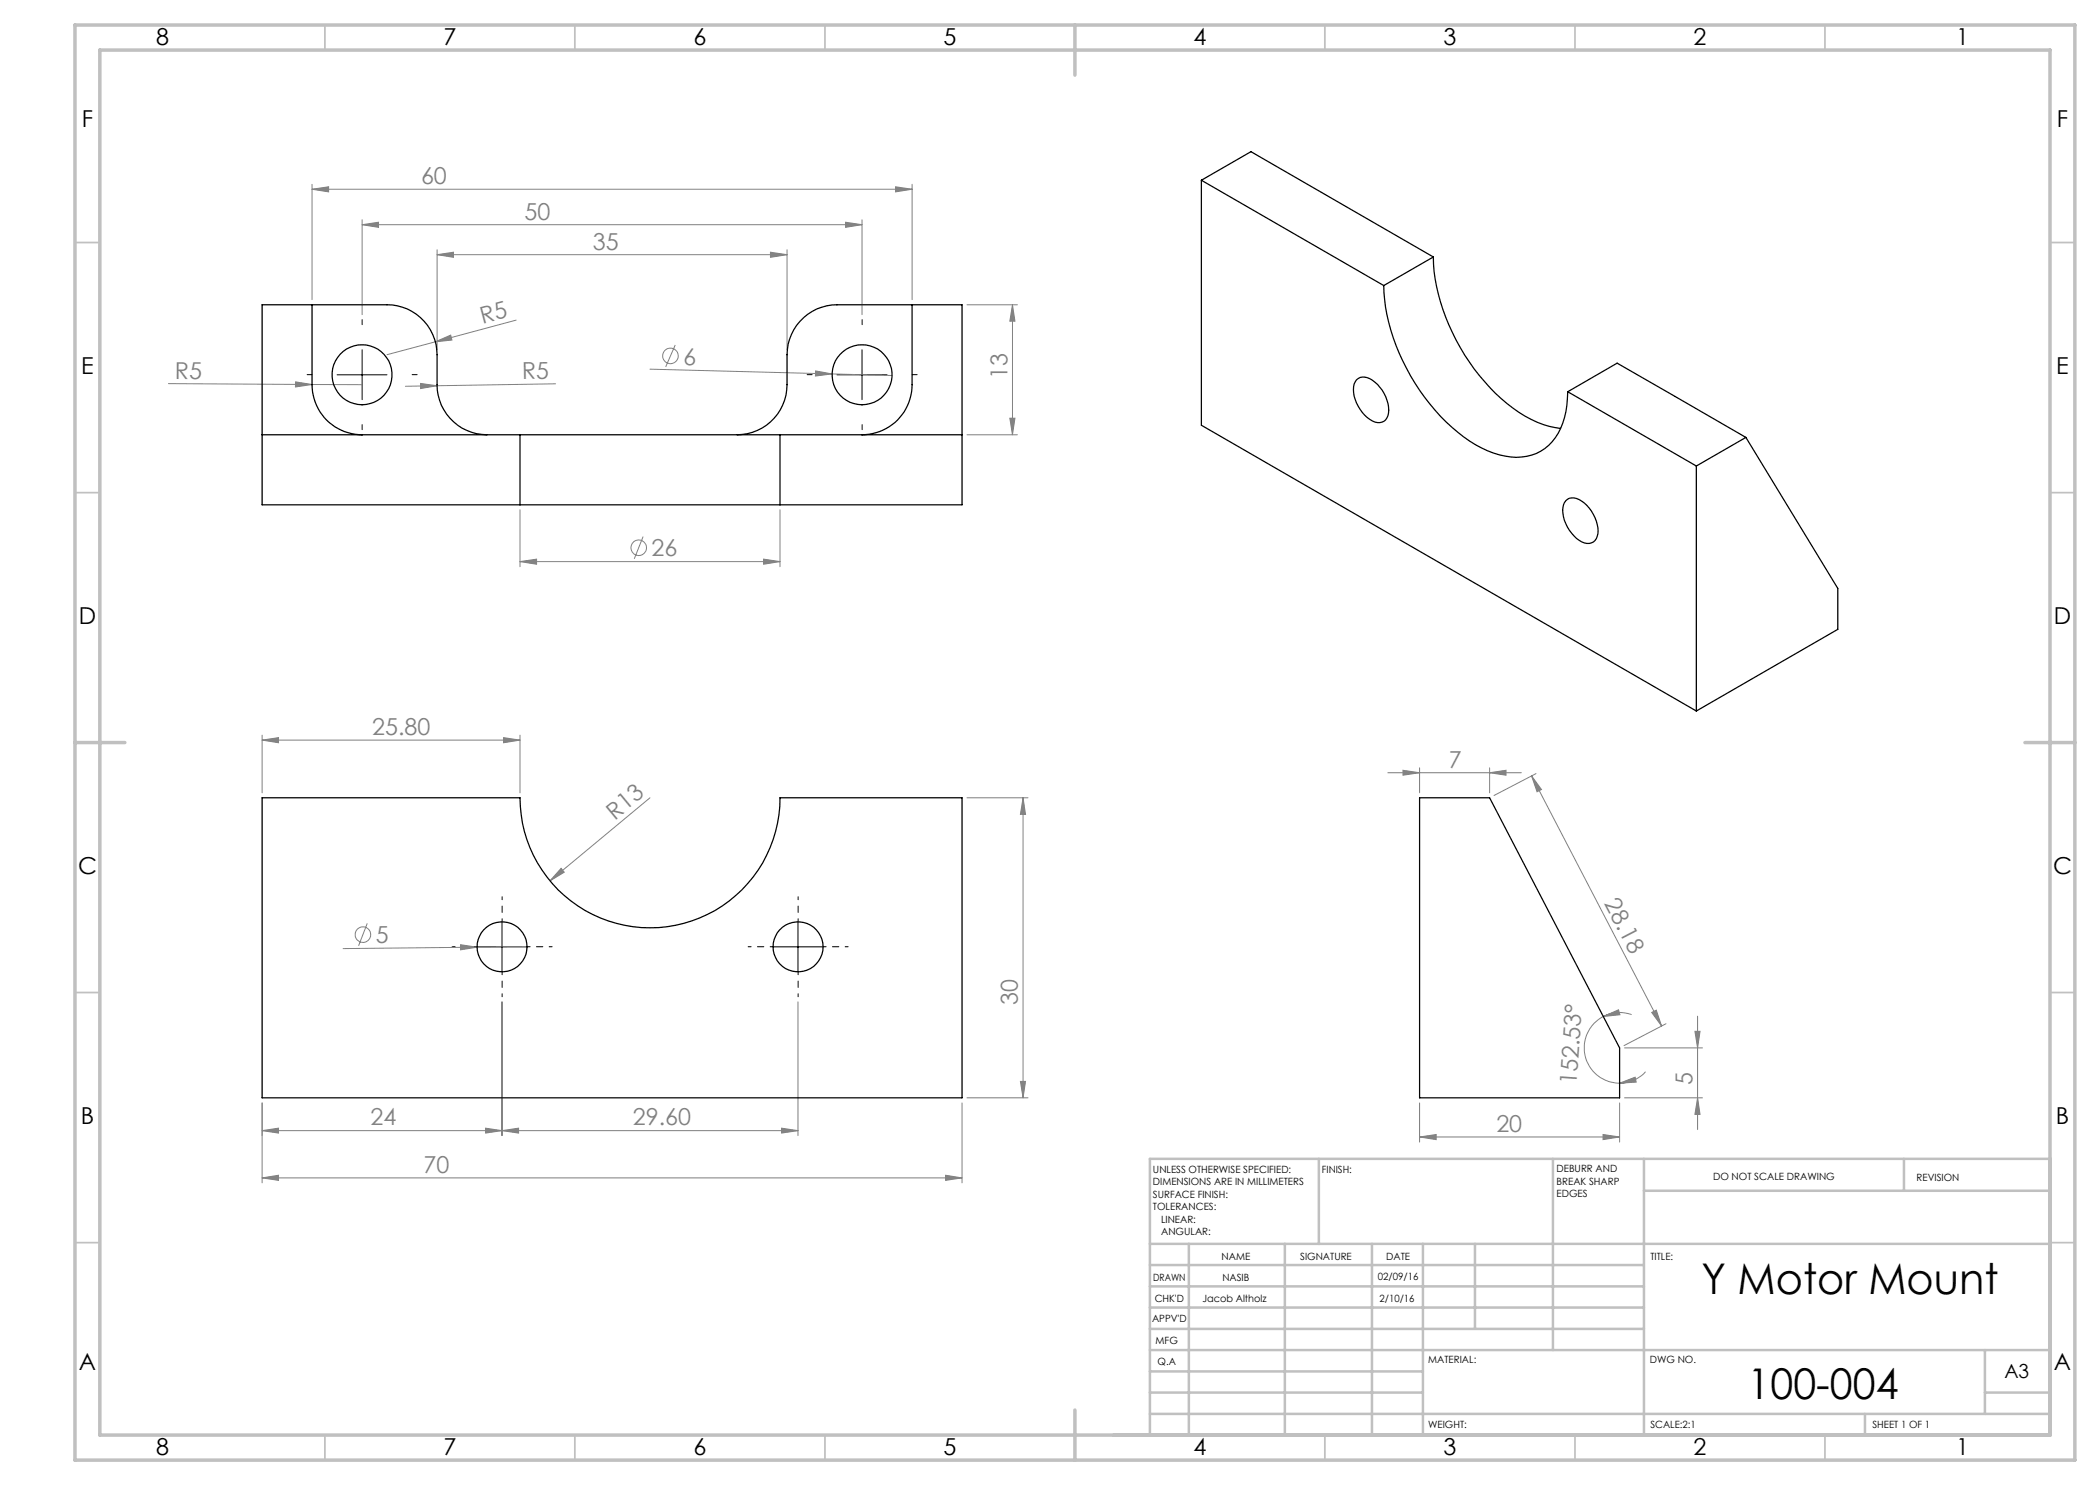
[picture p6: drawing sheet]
<svg xmlns="http://www.w3.org/2000/svg" width="420mm" height="297mm" viewBox="0 0 420 297" stroke-linecap="round" stroke-linejoin="round" font-family="sans-serif">
<g fill="none" stroke="#808080" stroke-width=".2">
<path d="M62.4 37.8l3.3-.4v1zM62.4 36.9v23M62.4 37.8h120M179.1 37.4l3.3 .4-3.3 .6zM182.4 36.9v23M72.4 44.9l3.3-.5v1.1zM72.4 44v18.9M72.4 44.9h100M87.4 50.9l3.3-.5v1.1zM87.4 49.9v20.1M87.4 50.9h70M154.1 50.4l3.3 .5-3.3 .6z"/>
<path d="M157.4 49.9v20.1M169.1 44.4l3.3 .5-3.3 .6zM172.4 44v18.9M33.7 76.7l28.7 .2M59.1 76.4l3.3 .5-3.3 .5zM62.4 76.9h10M62.5 75.9h-.1M84.1 76.7l3.3 .4-3.3 .6zM87.1 68.4l3-1.4 .3 1zM87.4 77.1l-6.3 .2M103.2 64l-25.8 6.9M111.1 76.8l-23.7 .3"/>
<path d="M130 73.8l36.4 1M135 69l-1.9 4.4M163.1 74.2l3.3 .6-3.3 .4zM166.4 74.8l12 .3M193.4 61h10.1M202.5 61l.5 3.2h-1zM202.5 61v26M193.4 87h10.1M202 83.6h1l-.5 3.4zM104 112.3l3.3-.5v1.1zM104 101.9v11.4M104 112.3h52"/>
<path d="M128.6 107.3l-1.7 4.5M152.7 111.8l3.3 .5-3.3 .6zM156 101.9v11.4M52.4 148l3.3-.5v1.1zM52.4 147v11.6M52.4 148h51.6M100.7 147.5l3.3 .5-3.3 .6zM104 147v11.6M130 159.6l-20 16.6M193.4 159.6h12.2M204.6 159.6l.5 3.3h-1zM204.6 159.6v60"/>
<path d="M277.6 154.5h26.7M280.6 154.1l3.3 .4-3.3 .5zM283.9 153.6v5M297.9 154.5l3.3-.4v.9zM297.9 153.6v5M306.3 155.2l2 2.7-.9 .5zM306.3 155.2l26 50M307.2 154.7l-8.4 4.4M112.2 173.7l.7 .7-2.9 1.8zM73.4 184.7l-1.7 4.5M92.1 188.9l3.3 .5-3.3 .6zM95.4 189.4l-26.8 .3"/>
<path d="M105.4 189.3l-10 .1M100.4 200.4v26.7M159.6 200.4v26.7M193.4 219.6h12.2M204.1 216.3h1l-.5 3.3zM320.6 203.3l3.1-1.3 .3 .9zM320.6 203.3a7.1 7.1 0 0 0-3.6 8 7.1 7.1 0 0 0 6.9 5.3M323.9 216.6l3.1-1.2 .2 1zM324.9 219.6h15.6M324.9 209.6h15.6M326.3 202.9a7.4 7.4 0 0 0-5.7 .4M329.1 214.3a7 7 0 0 1-5.2 2.3"/>
<path d="M330.3 202.5l1-.5 1 3.2zM333.2 204.7l-8.4 4.4M339 206.3h1l-.5 3.3zM339.5 203.2v22.7M339.5 219.6l.5 3.3h-1zM52.4 226.1l3.3-.5v1zM52.4 235.6l3.3-.5v1zM52.4 220.6v16M52.4 226.1h107.2M52.4 235.6h140M97.1 225.6l3.3 .5-3.3 .5zM100.4 226.1l3.3-.5v1z"/>
<path d="M156.3 225.6l3.3 .5-3.3 .5zM189.1 235.1l3.3 .5-3.3 .5zM192.4 220.6v16M283.9 227.4l3.3-.5v1zM283.9 220.6v7.8M283.9 227.4h40M320.6 226.9l3.3 .5-3.3 .5zM323.9 220.6v7.8"/>
<circle cx="134.1" cy="71.2" r="1.57"/>
<circle cx="127.7" cy="109.6" r="1.56"/>
<circle cx="72.6" cy="186.9" r="1.55"/>
</g>
<path d="M95.4 189.3h-5M100.4 184.3v-5M100.4 194.3v5M105.4 189.3h5M154.6 189.3h-5M159.6 184.3v-5M159.6 194.3v5M164.6 189.3h5" fill="none" stroke="#000" stroke-width=".2" stroke-dasharray="15.2 1.3 1.3 1.3" stroke-dashoffset="14.6"/>
<path d="M62.4 74.9h-1M72.4 64.9v-1M82.4 74.9h1M162.4 74.9h-1M172.4 64.9v-1M182.4 74.9h1M72.4 84.9v1M172.4 84.9v1" fill="none" stroke="#000" stroke-width=".2" stroke-dasharray="15.2 1.3 1.3 1.3"/>
<path d="M67.4 75h10M72.4 70v9.9M167.4 75h10M172.4 70v9.9M95.4 189.4h10M100.4 184.4v10M154.6 189.4h10M159.6 184.4v10" fill="none" stroke="#000" stroke-width=".2"/>
<g fill="none" stroke="#c0c0c0" stroke-width=".35">
<path d="M65 5v5M115 5v5M165 5v5M265 5v5M315 5v5M365 5v5M15 48.5h5M410 48.5h5M15 98.5h5M410 98.5h5M15 198.5h5M410 198.5h5"/>
<path d="M15 248.5h5M410 248.5h5M65 287v5M115 287v5M165 287v5M265 287v5M315 287v5M365 287v5"/>
</g>
<g fill="none" stroke="#c0c0c0" stroke-width=".5">
<path d="M263.8 231.8v17M310.6 231.8v38.2M328.8 231.8v55.2M328.8 238.2h81.2M380.8 231.8v6.4M410 231.8h-180v55.2M230 248.8h180M230 257.3h98.8M230 253h98.8M237.8 248.8v38.2M257 248.8v38.2M274.4 248.8v38.2"/>
<path d="M284.6 248.8v38.2M295 248.8v17M230 265.8h98.8M230 261.5h98.8M230 278.5h54.6M230 274.3h54.6M230 270h180M397 278.5h13M397 270v12.8M230 282.8h180M373 282.8v4.2"/>
</g>
<path d="M15 5h400v287h-400zM20 10h390v277h-390zM215 5v10M15 148.5h10M405 148.5h10M215 282v10" fill="none" stroke="#c0c0c0" stroke-width=".7"/>
<g fill="#808080">
<path d="M163.1 74.2l3.3 .6-3.3 .4z"/>
<path d="M59.1 76.4l3.3 .5-3.3 .5z"/>
<path d="M92.1 188.9l3.3 .5-3.3 .6z"/>
<path d="M84.1 76.7l3.3 .4-3.3 .6z"/>
<path d="M87.1 68.4l3-1.4 .3 1z"/>
<path d="M112.2 173.7l.7 .7-2.9 1.8z"/>
<path d="M97.1 225.6l3.3 .5-3.3 .5zM52.4 226.1l3.3-.5v1zM156.3 225.6l3.3 .5-3.3 .5zM100.4 226.1l3.3-.5v1zM100.7 147.5l3.3 .5-3.3 .6zM52.4 148l3.3-.5v1.1zM297.9 154.5l3.3-.4v.9zM280.6 154.1l3.3 .4-3.3 .5zM320.6 226.9l3.3 .5-3.3 .5zM283.9 227.4l3.3-.5v1zM179.1 37.4l3.3 .4-3.3 .6zM62.4 37.8l3.3-.4v1z"/>
<path d="M52.4 235.6l3.3-.5v1zM189.1 235.1l3.3 .5-3.3 .5zM104 112.3l3.3-.5v1.1zM152.7 111.8l3.3 .5-3.3 .6zM72.4 44.9l3.3-.5v1.1zM169.1 44.4l3.3 .5-3.3 .6zM87.4 50.9l3.3-.5v1.1zM154.1 50.4l3.3 .5-3.3 .6z"/>
<path d="M320.6 203.3l3.1-1.3 .3 .9zM323.9 216.6l3.1-1.2 .2 1z"/>
<path d="M204.1 216.3h1l-.5 3.3zM204.6 159.6l.5 3.3h-1zM202 83.6h1l-.5 3.4zM202.5 61l.5 3.2h-1z"/>
<path d="M339 206.3h1l-.5 3.3zM339.5 219.6l.5 3.3h-1z"/>
<path d="M306.3 155.2l2 2.7-.9 .5zM330.3 202.5l1-.5 1 3.2z"/>
</g>
<g fill="none" stroke="#000" stroke-width=".25">
<path d="M240.3 36.1l36.5 21M240.3 36.1v49l99 57.1M240.3 36.1l9.9-5.8 36.5 21.1M276.8 57.1a40.4 40.4 0 0 0 10.2 25 27.9 27.9 0 0 0 12.9 8.9 9.8 9.8 0 0 0 11.7-4.4 16.7 16.7 0 0 0 1.9-8.3M286.7 51.4a39.8 39.8 0 0 0 8.1 22.4 31.4 31.4 0 0 0 13.8 11.1l3.5 .8M286.7 51.4l-9.9 5.7M62.4 61v15.9a10 10 0 0 0 10 10.1M182.4 61v15.9a10 10 0 0 1-10 10.1M271.3 76a2.62 2.62 0 0 1 3.7 .4 7.2 7.2 0 0 1 2.6 6.7 2.02 2.02 0 0 1-3.1 1.1 7.5 7.5 0 0 1-3.7-7.4zM313.5 78.3l25.8 14.9M313.5 78.3l9.9-5.7 25.8 14.9M52.4 87h51.6"/>
<path d="M97.4 87a10 10 0 0 1-10-10.1v-6a10 10 0 0 0-10-9.9h-25v40h51.6M104 87h52M104 87v14M147.4 87a10 10 0 0 0 10-10.1v-6a10 10 0 0 1 10-9.9h25v40h-36.4M156 87h36.4M156 87v14M339.3 93.2v49M349.2 87.5l18.4 30.2v8.2l-28.3 16.3M349.2 87.5l-9.9 5.7M104 101h52M313.2 100.2a2.31 2.31 0 0 1 3.1 0 7.8 7.8 0 0 1 3.3 6.5 2.06 2.06 0 0 1-3.3 1.7 7.5 7.5 0 0 1-3.7-6.9l.3-1zM52.4 159.6h51.6a26 26 0 0 0 26 26 26 26 0 0 0 26-26h36.4v60h-140z"/>
<path d="M283.9 159.6h14l26 50v10h-40z"/>
<circle cx="72.4" cy="75" r="6"/>
<circle cx="172.4" cy="75" r="6"/>
<circle cx="100.4" cy="189.4" r="5"/>
<circle cx="159.6" cy="189.4" r="5"/>
</g>
<g font-size="8.5">
<text x="340.3" y="258.8">Y Motor Mount</text>
<text x="349.5" y="279.7">100-004</text>
</g>
<g font-size="4.7">
<text x="31.2" y="9">8</text>
<text x="88.7" y="9">7</text>
<text x="138.7" y="9">6</text>
<text x="188.7" y="9">5</text>
<text x="238.7" y="9">4</text>
<text x="288.7" y="9">3</text>
<text x="338.7" y="9">2</text>
<text x="391.2" y="9">1</text>
<text x="16.4" y="25.5">F</text>
<text x="411.4" y="25.5">F</text>
<text x="16.2" y="74.7">E</text>
<text x="411.2" y="74.8">E</text>
<text x="15.8" y="124.7">D</text>
<text x="410.8" y="124.7">D</text>
<text x="15.6" y="174.7">C</text>
<text x="410.6" y="174.8">C</text>
<text x="16.2" y="224.8">B</text>
<text x="411.2" y="224.7">B</text>
<text x="15.8" y="274">A</text>
<text x="410.8" y="274">A</text>
<text x="31.2" y="291">8</text>
<text x="88.7" y="291">7</text>
<text x="138.7" y="291">6</text>
<text x="188.7" y="291">5</text>
<text x="238.7" y="291">4</text>
<text x="288.7" y="291">3</text>
<text x="338.7" y="291">2</text>
<text x="391.2" y="291">1</text>
</g>
<g font-size="4.7" fill="#808080">
<text x="84.2" y="36.8">60</text>
<text x="104.9" y="43.9">50</text>
<text x="118.6" y="49.9">35</text>
<text x="96.5" y="64.8" transform="rotate(-15 96.5 64.8)">R5</text>
<text x="35" y="75.7">R5</text>
<text x="104.4" y="75.9" transform="rotate(-1 104.4 75.9)">R5</text>
<text x="136.6" y="72.9" transform="rotate(1 136.6 72.9)">6</text>
<text x="201.5" y="75.9" transform="rotate(-90 201.5 75.9)">13</text>
<text x="130.3" y="111.2">26</text>
<text x="74.5" y="147">25.80</text>
<text x="289.8" y="153.5">7</text>
<text x="122.9" y="164.1" transform="rotate(-40 122.9 164.1)">R13</text>
<text x="320.8" y="180.7" transform="rotate(63 320.8 180.7)">28.18</text>
<text x="75.2" y="188.6" transform="rotate(-1 75.2 188.6)">5</text>
<text x="203.6" y="201" transform="rotate(-90 203.6 201)">30</text>
<text x="315.3" y="217" transform="rotate(-86 315.3 217)">152.53°</text>
<text x="338.5" y="216.9" transform="rotate(-90 338.5 216.9)">5</text>
<text x="74.1" y="225.1">24</text>
<text x="126.6" y="225.1">29.60</text>
<text x="299.3" y="226.4">20</text>
<text x="84.7" y="234.5">70</text>
</g>
<text font-size="3.9" x="400.9" y="275.5">A3</text>
<g font-size="2">
<text x="230.6" y="234.6">UNLESS OTHERWISE SPECIFIED:</text>
<text x="230.6" y="237.1">DIMENSIONS ARE IN MILLIMETERS</text>
<text x="230.6" y="239.6">SURFACE FINISH:</text>
<text x="264.4" y="234.6">FINISH:</text>
<text x="311.3" y="234.5">DEBURR AND</text>
<text x="311.3" y="237">BREAK SHARP</text>
<text x="311.3" y="239.5">EDGES</text>
<text x="342.6" y="236">DO NOT SCALE DRAWING</text>
<text x="383.3" y="236.2">REVISION</text>
<text x="230.6" y="242.1">TOLERANCES:</text>
<text x="232.2" y="244.6">LINEAR:</text>
<text x="232.2" y="247.1">ANGULAR:</text>
<text x="244.3" y="252">NAME</text>
<text x="260" y="251.9">SIGNATURE</text>
<text x="277.2" y="251.9">DATE</text>
<text x="330.1" y="251.9">TITLE:</text>
<text x="230.6" y="256.1">DRAWN</text>
<text x="244.5" y="256.1">NASIB</text>
<text x="275.6" y="255.9">02/09/16</text>
<text x="230.9" y="260.3">CHK'D</text>
<text x="240.5" y="260.3">Jacob Altholz</text>
<text x="275.9" y="260.3">2/10/16</text>
<text x="230.4" y="264.4">APPV'D</text>
<text x="231.1" y="268.8">MFG</text>
<text x="231.5" y="273">Q.A</text>
<text x="285.6" y="272.5">MATERIAL:</text>
<text x="330" y="272.5">DWG NO.</text>
<text x="285.6" y="285.5">WEIGHT:</text>
<text x="330.1" y="285.6">SCALE:2:1</text>
<text x="374.5" y="285.6">SHEET 1 OF 1</text>
</g>
</svg>
